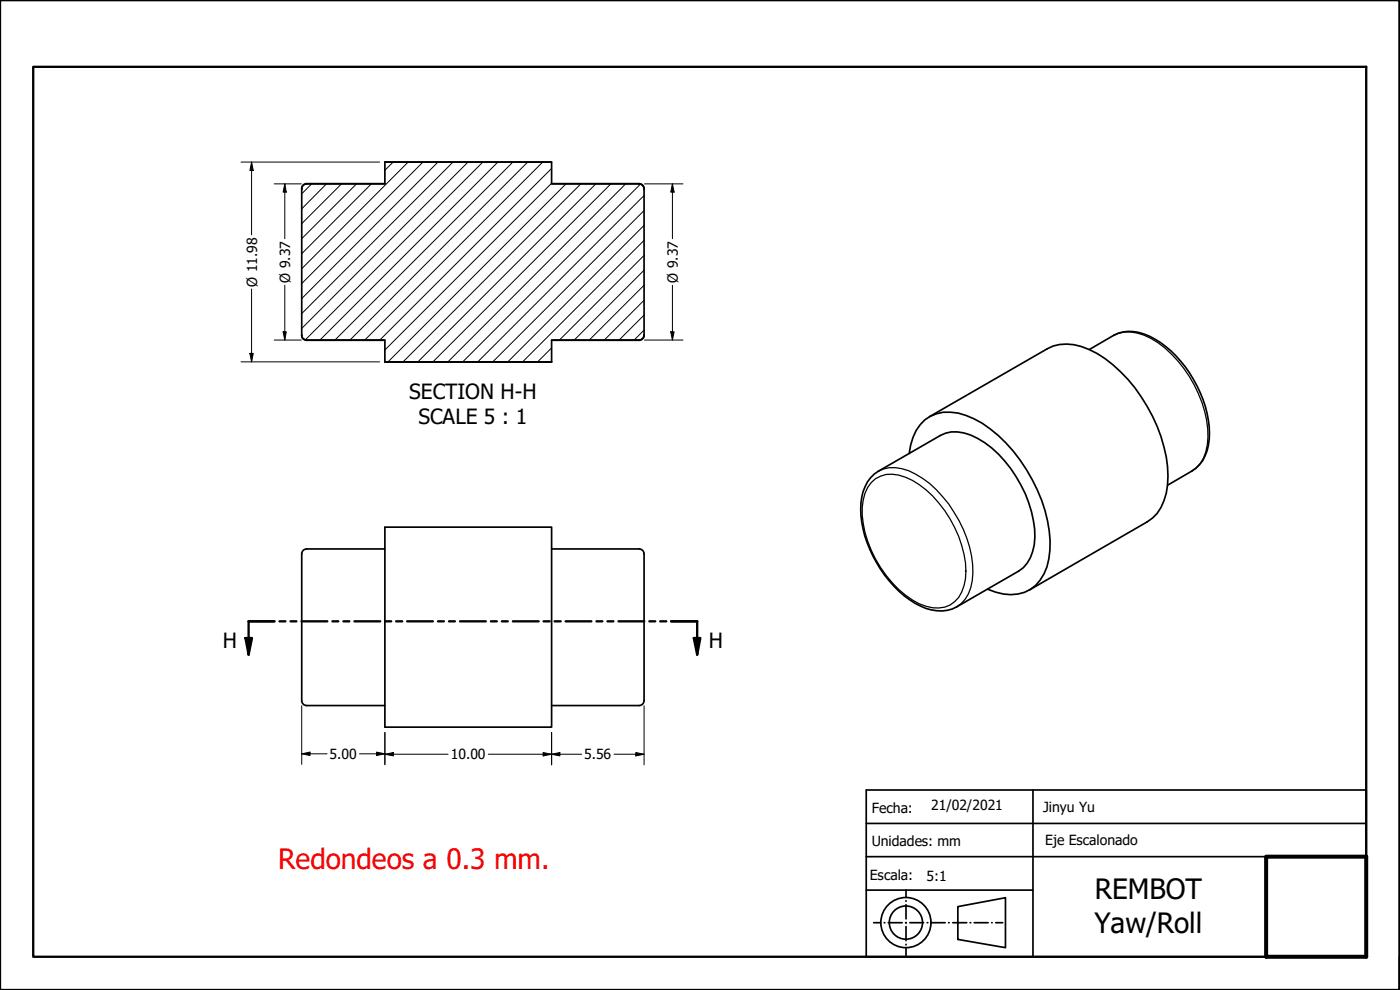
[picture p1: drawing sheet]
<svg xmlns="http://www.w3.org/2000/svg" width="420mm" height="297mm" viewBox="0 0 420 297" stroke-linecap="round" stroke-linejoin="round" font-family="sans-serif">
<!-- layer: Hatch (ANSI) -->
<g fill="none" stroke="#000" stroke-width=".3">
<path d="M93.5 55.2l-2.9 3M98 55.2l-7.4 7.5M102.5 55.2l-11.9 11.9M107 55.2l-16.4 16.4M111.4 55.2l-20.8 20.9M118 48.6l-2.5 2.5M122.5 48.6l-31.9 32M126.9 48.6l-36.3 36.5M131.4 48.6l-40.8 41M136 48.6l-45.4 45.5M140.5 48.6l-49.9 49.9M144.9 48.6l-53.3 53.4"/>
<path d="M149.4 48.6l-53.4 53.4M153.9 48.6l-53.4 53.4M158.4 48.6l-53.4 53.4M162.9 48.6l-53.4 53.4M165.5 55l-50 50M165.5 50.5l-51.5 51.5M169.9 55.2l-53.4 53.4M174.3 55.2l-53.3 53.4M178.8 55.2l-53.4 53.4M183.3 55.2l-53.4 53.4M187.8 55.2l-53.4 53.4M192.2 55.2l-53.3 53.4"/>
<path d="M193.3 58.7l-49.9 49.9M193.3 76.6l-25.4 25.4M193.3 72.1l-36.5 36.5M193.3 67.6l-40.9 41M193.3 63.2l-45.4 45.4M193.3 99l-3 3M193.3 94.5l-7.5 7.5M193.3 90.1l-11.9 11.9M193.3 85.6l-16.5 16.4M193.3 81.1l-21 20.9M165.5 104.4l-4.1 4.2"/>
</g>
<!-- layer: Visible Narrow (ANSI) -->
<path d="M334.2 100.6a11.7 11.7 0 0 1 11.2 .9 36.2 36.2 0 0 1 17.1 29.7 11.2 11.2 0 0 1-4.8 10.1M261.5 144.8a8.7 8.7 0 0 1 10.2-1.6 30.2 30.2 0 0 1 14.8 15.1 28.8 28.8 0 0 1 3.3 15.4 10.4 10.4 0 0 1-4.7 7.8 11.4 11.4 0 0 1-11.3-1.5 34.1 34.1 0 0 1-15-27.8 12 12 0 0 1 2.7-7.4zM263.6 141.4a11.3 11.3 0 0 1 11.2 .9 33.2 33.2 0 0 1 13 14 28.5 28.5 0 0 1 3.5 20 9.5 9.5 0 0 1-4.2 5.8" fill="none" stroke="#000" stroke-width=".38"/>
<!-- layer: Visible (ANSI) -->
<g fill="none" stroke="#000" stroke-width=".51">
<path d="M90.6 56.7a1.42 1.42 0 0 1 1.4-1.5h23.5v-6.6h50v6.6h26.3a1.52 1.52 0 0 1 1.5 1.5M90.6 56.6v44a1.49 1.49 0 0 0 1.4 1.5M92 55.1h23.5M92 55.1a1.49 1.49 0 0 0-1.4 1.5M115.5 48.6h50M165.5 55.1h26.3M191.8 55.1a1.49 1.49 0 0 1 1.5 1.5M193.3 56.6v44a1.49 1.49 0 0 1-1.5 1.5M90.6 100.6a1.41 1.41 0 0 0 1.4 1.4h23.5v6.6h50v-6.6h26.3a1.52 1.52 0 0 0 1.5-1.4M92 102.1h23.5M115.5 108.6h50M165.5 102.1h26.3"/>
<path d="M326.9 104.9l7.3-4.3a12.4 12.4 0 0 1 12.4 1.2 35.7 35.7 0 0 1 16.4 28.2 12.5 12.5 0 0 1-5.3 11.3l-7.3 4.3M272.9 136.1a13.6 13.6 0 0 1 6.3-11.2 14.5 14.5 0 0 1 13.1 .8 43.5 43.5 0 0 1 19 21.2 34.3 34.3 0 0 1 2.9 23.2 11.4 11.4 0 0 1-15.4 7.6l-2.4-.9M279 125l35.3-20.4a13.7 13.7 0 0 1 12.6 .3 42.5 42.5 0 0 1 19 20 36.6 36.6 0 0 1 4.1 23.1 13.1 13.1 0 0 1-5.7 8.6l-35.4 20.4M115.5 158.2h50v60h-50zM261.3 143.3l2.3-1.9 18.6-10.7a11.4 11.4 0 0 1 11.2 .9 36.5 36.5 0 0 1 16.7 24.6 16.4 16.4 0 0 1-1.9 12.8l-1.1 1.4-1.4 1-18.6 10.7a12.6 12.6 0 0 1-12.5-1.1 36 36 0 0 1-16.3-28.2 13.8 13.8 0 0 1 3-9.5zM92 164.7h23.5M92 164.7a1.49 1.49 0 0 0-1.4 1.5v44M165.5 164.7h26.3M191.8 164.7a1.49 1.49 0 0 1 1.5 1.5v44M90.6 210.2a1.49 1.49 0 0 0 1.4 1.5M92 211.7h23.5M165.5 211.7h26.3"/>
<path d="M193.3 210.2a1.49 1.49 0 0 1-1.5 1.5"/>
</g>
<circle cx="115.5" cy="48.6" r=".25" fill="#000"/>
<!-- layer: Section Line (ANSI) -->
<g fill="none" stroke="#000" stroke-width=".7">
<path d="M73.7 191.4h1.9l-1 5.1zM82.4 186.4h-7.8v10.1M83.9 186.4h1.8M87.2 186.4h1.8M90.5 186.4h7.7M99.8 186.4h1.7M103.1 186.4h1.7M106.4 186.4h7.7M115.6 186.4h1.8M118.9 186.4h1.8M122.2 186.4h7.7M131.4 186.4h1.8"/>
<path d="M134.7 186.4h1.8M138 186.4h7.8M147.3 186.4h1.8M150.6 186.4h1.8M153.9 186.4h7.8M163.1 186.4h1.9M166.4 186.4h1.9M169.7 186.4h7.8M179 186.4h1.8M182.3 186.4h1.8M185.6 186.4h7.8M194.9 186.4h1.8"/>
<path d="M198.1 186.4h1.9M201.4 186.4h7.8v10.1M208.2 191.4h2l-1 5.1z"/>
</g>
<g fill="#000">
<path d="M73.7 191.4h1.9l-1 5.1z" fill-rule="evenodd"/>
<path d="M208.2 191.4h2l-1 5.1z" fill-rule="evenodd"/>
</g>
<!-- layer: Border (ANSI) -->
<path d="M0 0h420v297h-420zM10 20.1h400v267h-400z" fill="none" stroke="#000" stroke-width=".7"/>
<!-- layer: Title (ANSI) -->
<g fill="none" stroke="#000" stroke-width=".51">
<path d="M260 237h150v50.1h-150zM310 237v50.1M260 257h150M260 247.1h150M260 267.1h50M262.2 276.8h2.1M265.4 276.8h.2M266.6 276.8h4.2M271.8 276.8h.2M271.9 267.1v2.1M271.9 270.2v.2M271.9 271.4v4.3"/>
<path d="M271.9 276.8v.2M271.9 278v4.2M273 276.8h4.2M278.3 276.8h.1M279.5 276.8h4.2M284.7 276.8h.2M285.9 276.8h4.2M287.5 272l14.3-2.6v14.9l-14.3-2.4zM291.1 276.8h.2M292.4 276.8h4.1M297.6 276.8h.2M298.8 276.8h2.1"/>
<path d="M271.9 283.3v.2M271.9 284.5v2.2M420 287.1v9.9h-10"/>
<circle cx="271.9" cy="276.8" r="7.5"/>
<circle cx="271.9" cy="276.8" r="5"/>
</g>
<path d="M380 257h30v30.1h-30z" fill="none" stroke="#000" stroke-width="1.2"/>
<!-- layer: Dimension (ANSI) -->
<g fill="none" stroke="#000" stroke-width=".3">
<path d="M72.3 48.6h41.6M75.5 48.6l.5 2.6h-1zM75.5 48.6v21.9M82.3 55.2h8.1M85.5 55.2l.4 2.4h-.9zM85.5 55.2v16.4M193.4 55.2h11.6M201.8 55.2l.5 2.4h-1zM201.8 55.2v16.4M75.5 86.7v21.9M85 99.6h.9l-.4 2.4zM85.5 85.6v16.4"/>
<path d="M201.3 99.6h1l-.5 2.4zM201.8 85.6v16.4M72.3 108.6h41.6M75 106h1l-.5 2.6zM82.3 102h8.1M193.4 102h11.6M90.6 211.8v17.5M115.5 219.8v9.7M165.5 219.8v9.7M193.3 211.8v17.7M90.6 226.2l2.4-.5v1zM90.6 226.2h7.6"/>
<path d="M107.9 226.2h7.6M113 225.7l2.5 .5-2.5 .5zM115.5 226.3l2.5-.5v1zM115.5 226.3h19M146.6 226.3h28M163 225.8l2.5 .5-2.5 .5zM165.5 226.3l2.5-.5v1zM184.3 226.3h9M190.8 225.8l2.5 .5-2.5 .5z"/>
</g>
<g fill="#000">
<path d="M75.5 48.6l.5 2.6h-1z" fill-rule="evenodd"/>
<path d="M85.5 55.2l.4 2.4h-.9z" fill-rule="evenodd"/>
<path d="M201.8 55.2l.5 2.4h-1z" fill-rule="evenodd"/>
<path d="M85 99.6h.9l-.4 2.4z" fill-rule="evenodd"/>
<path d="M201.3 99.6h1l-.5 2.4z" fill-rule="evenodd"/>
<path d="M75 106h1l-.5 2.6z" fill-rule="evenodd"/>
<path d="M90.6 226.2l2.4-.5v1z" fill-rule="evenodd"/>
<path d="M113 225.7l2.5 .5-2.5 .5z" fill-rule="evenodd"/>
<path d="M115.5 226.3l2.5-.5v1z" fill-rule="evenodd"/>
<path d="M163 225.8l2.5 .5-2.5 .5z" fill-rule="evenodd"/>
<path d="M165.5 226.3l2.5-.5v1z" fill-rule="evenodd"/>
<path d="M190.8 225.8l2.5 .5-2.5 .5z" fill-rule="evenodd"/>
</g>
<text font-size="8.4" fill="#f00" x="83.5" y="260.8">Redondeos a 0.3 mm.</text>
<g font-size="8.4">
<text x="328.5" y="269.9">REMBOT</text>
<text x="328.5" y="279.9">Yaw/Roll</text>
</g>
<g font-size="6.3">
<text x="122.8" y="119.7">SECTION H-H</text>
<text x="125.6" y="127.3">SCALE 5 : 1</text>
<text x="66.9" y="194.5">H</text>
<text x="212.7" y="194.5">H</text>
</g>
<g font-size="4.2">
<text x="77.2" y="86" transform="rotate(-90 77.2 86)">Ø 11.98</text>
<text x="87.1" y="84.8" transform="rotate(-90 87.1 84.8)">Ø 9.37</text>
<text x="203.5" y="84.8" transform="rotate(-90 203.5 84.8)">Ø 9.37</text>
<text x="98.9" y="227.7">5.00</text>
<text x="135.3" y="227.8">10.00</text>
<text x="175.3" y="227.8">5.56</text>
<text x="261.6" y="244">Fecha:</text>
<text x="279.5" y="243.1">21/02/2021</text>
<text x="313.1" y="243.7">Jinyu Yu</text>
<text x="261.6" y="253.8">Unidades: mm</text>
<text x="313.7" y="253.5">Eje Escalonado</text>
<text x="261" y="264">Escala:</text>
<text x="278.1" y="264.2">5:1</text>
</g>
</svg>
